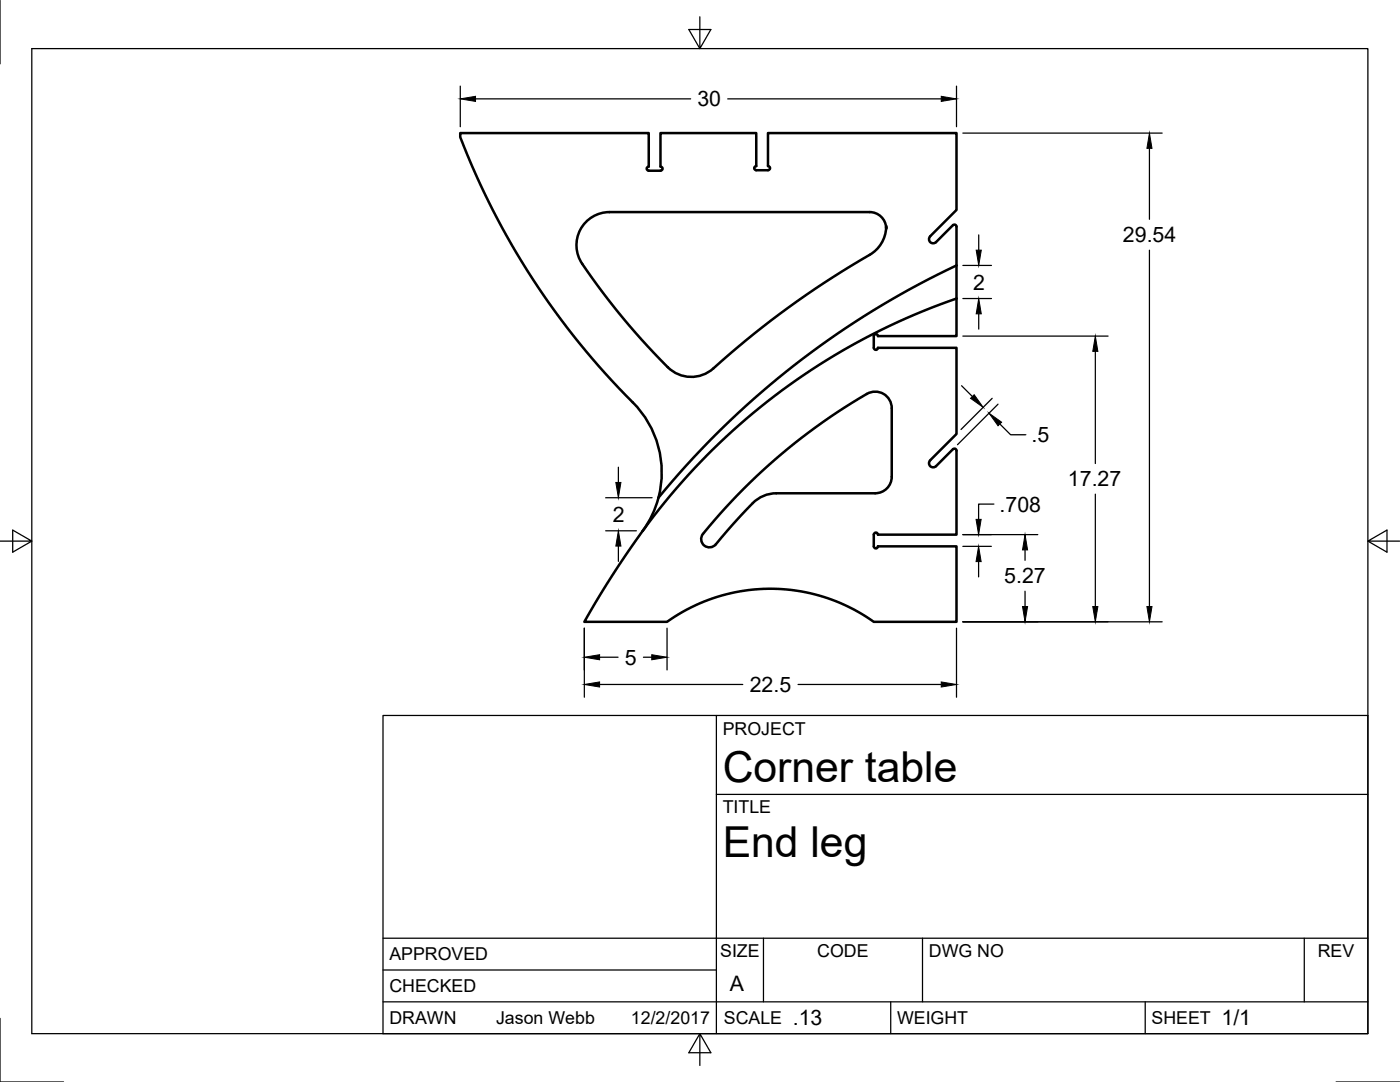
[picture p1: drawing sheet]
<svg xmlns="http://www.w3.org/2000/svg" width="279mm" height="216mm" viewBox="0 0 279 216" stroke-linecap="round" stroke-linejoin="round" font-family="sans-serif">
<!-- layer: Visible -->
<path d="M116.7 44.5a6.6 6.6 0 0 1 4.9-2.2h52a3.3 3.3 0 0 1 3 4.8 6.6 6.6 0 0 1-3.1 3.8 189 189 0 0 0-31.9 23.2 6.6 6.6 0 0 1-8.3-.8 135.9 135.9 0 0 1-17.5-21.4 6.6 6.6 0 0 1 .9-7.4zM176.9 45.1v.5zM190.9 59.6a129.6 129.6 0 0 0-62.6 46.3M190.9 53a171.6 171.6 0 0 0-59.5 46.3M190.9 59.6v-14.4l-.1-.3-.3-.1-.3 .1-3.4 3.4a.82 .82 0 0 1-1.2 0 .82 .82 0 0 1 0-1.2l5.3-5.2v-15.3h-37.6v6.5a.41 .41 0 0 1 .4 .5 .41 .41 0 0 1-.4 .4h-2.4a.41 .41 0 0 1-.4-.4 .41 .41 0 0 1 .4-.5v-6.5h-19.1v6.6a.41 .41 0 0 1 .4 .5 .41 .41 0 0 1-.4 .4h-2.3a.41 .41 0 0 1-.4-.5 .41 .41 0 0 1 .4-.4v-6.6h-37.7v.8a153.3 153.3 0 0 0 35.5 54 19.8 19.8 0 0 1 4.1 17.9M190.9 59.6v7.5h-15.7a.41 .41 0 0 0-.4-.5 .41 .41 0 0 0-.4 .5v2.3a.41 .41 0 0 0 .4 .4 .41 .41 0 0 0 .4-.4h15.7v17.2l-5.3 5.2a.82 .82 0 0 0 0 1.2 .82 .82 0 0 0 1.2 0l3.4-3.4 .3-.1 .3 .1 .1 .3v16.8h-15.7a.41 .41 0 0 0-.4-.4 .41 .41 0 0 0-.4 .4v2.3a.41 .41 0 0 0 .4 .4 .41 .41 0 0 0 .4-.4h15.7v15.1h-16.5a35.5 35.5 0 0 0-41.3 0h-16.5a189.4 189.4 0 0 1 11.7-18.2M131.4 99.3a19.8 19.8 0 0 1-3.1 6.6M148.4 97.5a117 117 0 0 1 25.1-19.2 3.3 3.3 0 0 1 4.5 3.1v13.7a3.3 3.3 0 0 1-3.3 3.3h-19.8a7.5 7.5 0 0 0-6 3.3l-4.9 5.5a3.2 3.2 0 0 1-2.3 2 1.65 1.65 0 0 1-1.6-.8 1.65 1.65 0 0 1 .2-1.9l3.4-3.9z" fill="none" stroke="#000" stroke-width=".5"/>
<!-- layer: Border -->
<path d="M0 .1v12.6M6.3 9.7h266.7v196.6h-266.7zM139.7 3.3v6.4l2.2-3.8h-4.4l2.2 3.8M0 108h6.3l-3.8-2.2v4.4l3.8-2.2M273 108l3.8 2.2v-4.4l-3.8 2.2h6.3M0 203.2v12.7h12.7M139.7 206.3l-2.2 3.8h4.4l-2.2-3.8v6.3M266.6 215.9h12.7" fill="none" stroke="#000" stroke-width=".25"/>
<!-- layer: Titleblock -->
<path d="M76.4 142.8h196.6v63.5h-196.6zM143 158.5h130M143 142.8v63.5M76.4 199.9h196.6M76.4 193.6h66.6M76.4 187.2h196.6M152.4 187.2v12.7M177.8 199.9v6.4M184.1 187.2v12.7M228.6 199.9v6.4M260.3 187.2v12.7" fill="none" stroke="#000" stroke-width=".25"/>
<!-- layer: Dimensions -->
<g fill="none" stroke="#000" stroke-width=".25">
<path d="M91.9 17.2v8.1M94.9 19.7h42.9M145.2 19.7h42.6M190.9 17.2v8.1M192.2 26.6h39.7M229.4 29.6v14.2M192.2 53h5.7M192.2 59.6h5.7M195.3 46.9v3M229.4 49.9v71.1M191.9 77l2.2 2.1M192.2 67.1h28.9"/>
<path d="M195.3 62.6v3.1M198 79.5l-6.2 6.2M218.6 70.1v22.4M120.9 99.3h9.2M123.4 93.2v3.1M199.2 80.6l-8.1 8.1M199.5 84.6l2.2 2.2h3M218.6 98.6v22.4M120.9 105.9h6.1M123.4 109v3M192.2 109h5.6M192.2 106.7h14.9"/>
<path d="M195.3 112.1v3M198.4 100.6h-3.1v3M204.6 109.7v2.1M204.6 118v3M116.6 125.3v13.8M119.7 131.1h3.6M119.7 136.6h28.5M128.4 131.1h1.7M133.1 125.3v8.4M159.3 136.6h28.5M190.9 125.3v13.8M192.2 124.1h39.7"/>
</g>
<g fill="#000" stroke="#000" stroke-width=".2">
<path d="M91.9 19.7l3-.5v1zM187.8 19.2l3.1 .5-3.1 .5zM229.4 26.6l.5 3h-1zM194.8 49.9h1l-.5 3.1zM193.7 79.5l.7-.7 1.8 2.5zM195.3 59.6l.5 3h-1zM218.6 67.1l.5 3h-1zM122.9 96.3h1l-.5 3zM197.4 82.4l2.5 1.8-.7 .8zM123.4 105.9l.5 3.1h-1zM195.3 109l.5 3.1h-1zM194.8 103.6h1l-.5 3.1z"/>
<path d="M204.6 106.7l.5 3h-1zM116.6 131.1l3.1-.5v1.1zM116.6 136.6l3.1-.5v1zM130.1 130.6l3 .5-3 .6zM187.8 136.1l3.1 .5-3.1 .5zM204.1 121h1l-.5 3.1zM218.1 121h1l-.5 3.1zM228.9 121h1l-.5 3.1z"/>
</g>
<g font-size="8.5">
<text x="144.2" y="156">Corner table</text>
<text x="144.2" y="171">End leg</text>
</g>
<g font-size="4.3">
<text x="139.2" y="21.2">30</text>
<text x="224.1" y="48.3">29.54</text>
<text x="194.2" y="57.8">2</text>
<text x="205.9" y="88.3">.5</text>
<text x="213.1" y="97.1">17.27</text>
<text x="122.3" y="104.1">2</text>
<text x="199.5" y="102.1">.708</text>
<text x="200.4" y="116.4">5.27</text>
<text x="124.7" y="132.6">5</text>
<text x="149.6" y="138.1">22.5</text>
<text x="145.7" y="197.7">A</text>
<text x="158.2" y="204.6">.13</text>
<text x="243.8" y="204.6">1/1</text>
</g>
<g font-size="3.5">
<text x="144.2" y="146.6">PROJECT</text>
<text x="144.2" y="162.3">TITLE</text>
<text x="77.7" y="191.7">APPROVED</text>
<text x="143.7" y="191">SIZE</text>
<text x="163.1" y="191">CODE</text>
<text x="185.4" y="191">DWG NO</text>
<text x="263" y="191">REV</text>
<text x="77.7" y="198">CHECKED</text>
<text x="77.7" y="204.4">DRAWN</text>
<text x="99" y="204.4">Jason Webb</text>
<text x="125.9" y="204.4">12/2/2017</text>
<text x="144.5" y="204.4">SCALE</text>
<text x="179" y="204.4">WEIGHT</text>
<text x="229.8" y="204.4">SHEET</text>
</g>
</svg>
